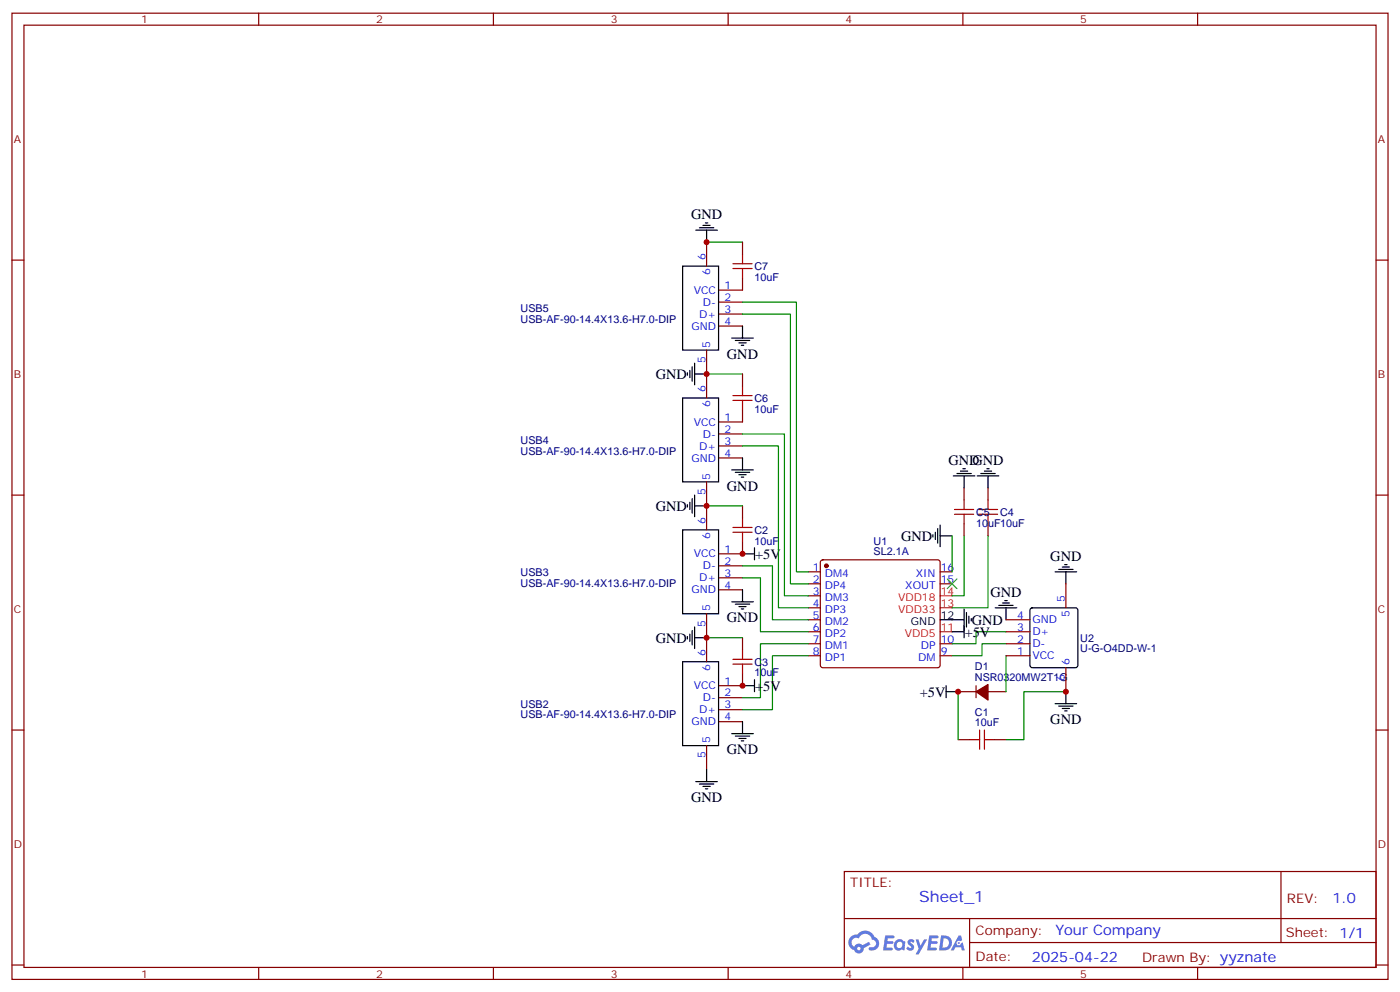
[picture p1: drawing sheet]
# EasyEDA schematic schematic.json
TITLE: Sheet_1; REV: 1.0; Date: 2025-04-22; Sheet: 1/1; Drawn By: yyznate; Company: Your Company

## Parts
C1  10uF  [C0603]
C2  10uF  [C0603]
C3  10uF  [C0603]
C4  10uF  [C0603]
C5  10uF  [C0603]
C6  10uF  [C0603]
C7  10uF  [C0603]
D1  NSR0320MW2T1G  [SOD-323_L1.8-W1.3-LS2.5-RD]
U1  SL2.1A  [SOP-16_L10.0-W3.9-P1.27-LS6.0-BL]
U2  U-G-O4DD-W-1  [USB-A-TH_U-G-04WD-W-01]
USB2  USB-AF-90-14.4X13.6-H7.0-DIP  [USB-A-TH_C46407]
USB3  USB-AF-90-14.4X13.6-H7.0-DIP  [USB-A-TH_C46407]
USB4  USB-AF-90-14.4X13.6-H7.0-DIP  [USB-A-TH_C46407]
USB5  USB-AF-90-14.4X13.6-H7.0-DIP  [USB-A-TH_C46407]
USB6  U-G-04DD-W-01  [USB-A-TH_U-G-04WD-W-01]

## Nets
+5V: C1.1 C2.1 C3.1 D1.1(C) U1.11(VDD5) USB2.1(VCC) USB3.1(VCC)
GND: C1.2 C2.2 C3.2 C4.2 C5.2 C6.2 C7.2 U1.12(GND) U1.16(XIN) U2.4(GND) U2.5 U2.6 USB2.4(GND) USB2.5 USB2.6 USB3.4(GND) USB3.5 USB3.6 USB4.4(GND) USB4.5 USB4.6 USB5.4(GND) USB5.5 USB5.6
Net-(C4-1): C4.1 U1.13(VDD33)
Net-(C5-1): C5.1 U1.14(VDD18)
Net-(C6-1): C6.1 USB4.1(VCC)
Net-(C7-1): C7.1 USB5.1(VCC)
Net-(D1-2): D1.2(A) U2.1(VCC)
Net-(U1-1): U1.1(DM4) USB5.2(D-)
Net-(U1-2): U1.2(DP4) USB5.3(D+)
Net-(U1-3): U1.3(DM3) USB4.2(D-)
Net-(U1-4): U1.4(DP3) USB4.3(D+)
Net-(U1-5): U1.5(DM2) USB3.2(D-)
Net-(U1-6): U1.6(DP2) USB3.3(D+)
Net-(U1-7): U1.7(DM1) USB2.2(D-)
Net-(U1-8): U1.8(DP1) USB2.3(D+)
Net-(U1-9): U1.9(DM) U2.2(D-)
Net-(U1-10): U1.10(DP) U2.3(D+)

Not connected (* = marked no-connect by the designer): U1 15(XOUT)*; USB6 1(VCC) 2(D-) 3(D+) 4(GND) 5 6
